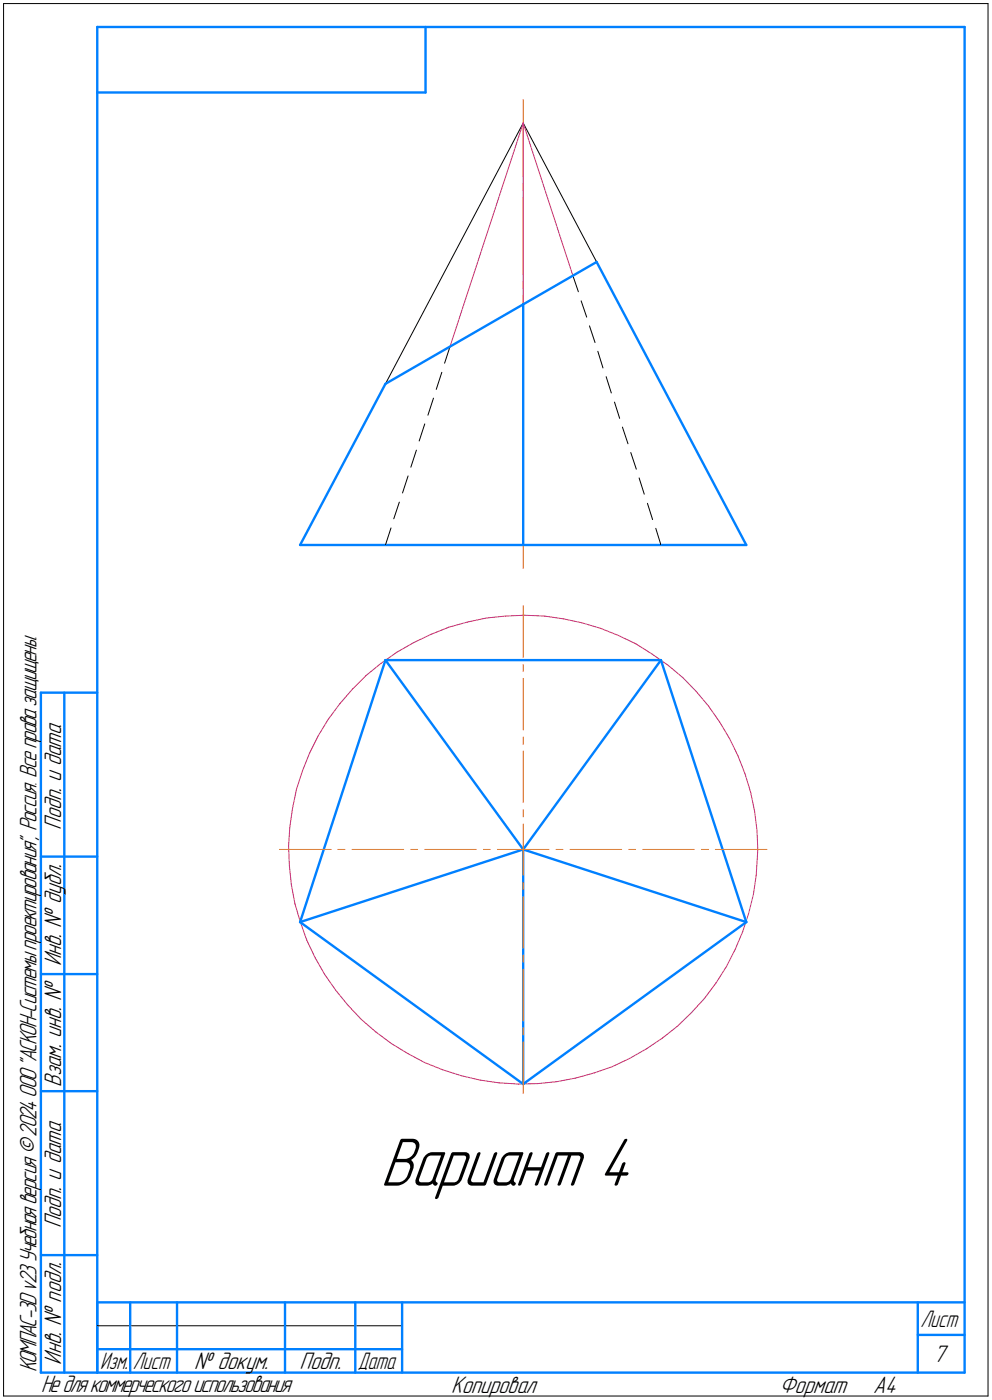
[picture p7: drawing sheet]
<svg xmlns="http://www.w3.org/2000/svg" width="212mm" height="299mm" viewBox="0 0 212 299" stroke-linecap="round" stroke-linejoin="round" font-family="sans-serif">
<g fill="none" stroke="#0080ff" stroke-width=".51">
<path d="M20.7 5.8v287zM20.7 5.8h185zM20.7 19.7h70.1zM90.8 5.8v13.9zM205.7 5.8v287zM127.3 55.9l31.9 60.3zM111.6 64.9v51.3zM82.2 81.9l-18.2 34.3zM82.2 81.9l45.1-26zM64 116.2h95.2zM8.7 147.7v145.1zM8.7 147.7h12z"/>
<path d="M13.7 147.7v145.1zM82.2 140.8h58.8zM82.2 140.8l-18.2 55.9zM82.2 140.8l29.4 40.4zM141 140.8l18.2 55.9zM141 140.8l-29.4 40.4zM8.7 182.7h12zM64 196.7l47.6 34.5zM64 196.7l47.6-15.5zM111.6 181.2l47.6 15.5zM111.6 181.2v50zM8.7 207.8h12z"/>
<path d="M8.7 232.7h12zM111.6 231.2l47.6-34.5zM8.7 267.7h12zM20.7 277.8h185zM20.7 277.8v15zM27.8 277.8v15zM37.8 277.8v15zM60.8 277.8v15zM75.8 277.8v15zM85.8 277.8v15zM195.7 277.8v15zM8.7 292.8h12z"/>
<path d="M20.7 292.8h185zM20.7 287.8h7.1zM27.8 287.8h10zM37.8 287.8h23zM60.8 287.8h15zM75.8 287.8h10zM195.7 284.7h10z"/>
</g>
<g fill="none" stroke="#ff8000" stroke-width=".21">
<path d="M111.6 39.1v1.5zM111.6 21.3v16.3zM111.6 42.2v16.3zM111.6 63v16.4zM111.6 60v1.6zM111.6 83.9v16.4zM111.6 80.9v1.6zM111.6 104.8v16.4zM111.6 101.9v1.4zM111.6 129.2v11zM111.6 141.7v1.6zM111.6 144.7v11z"/>
<path d="M111.6 157.2v1.5zM111.6 160.2v11zM111.6 172.7v1.5zM111.6 175.8v5.4zM59.6 181.2h11zM72.1 181.2h1.5zM75.1 181.2h11zM87.6 181.2h1.5zM90.6 181.2h11zM103.1 181.2h1.5zM106.1 181.2h5.5zM111.6 191.3v11z"/>
<path d="M111.6 188.2v1.5zM111.6 181.2v5.5zM111.6 181.2h5.5zM118.6 181.2h1.5zM121.6 181.2h11zM134.1 181.2h1.5zM137.1 181.2h11zM149.6 181.2h1.5zM152.6 181.2h11zM111.6 219.2v1.5zM111.6 206.8v11zM111.6 203.7v1.5z"/>
<path d="M111.6 222.2v11.1z"/>
</g>
<g fill="none" stroke="#c52b79" stroke-width=".21">
<path d="M111.6 26.2v38.7zM111.6 26.2l-15.6 47.6zM111.6 26.2l10.6 32.6zM84.7 139.1l3.5-2zM88.2 137.1l3.7-1.8zM91.9 135.3l3.9-1.5zM95.8 133.8l3.9-1.1zM99.7 132.7l4-.9zM103.7 131.8l4.2-.4zM107.9 131.4l4-.2zM111.9 131.2l4.2 .2zM116.1 131.4l4 .6z"/>
<path d="M120.1 132l4 .8zM124.1 132.8l4 1.2zM128.1 134l3.8 1.6zM131.9 135.6l3.7 1.7zM135.6 137.3l3.5 2.2zM139.1 139.5l3.4 2.4zM67.9 156.9l-1.9 3.7zM70 153.4l-2.1 3.5zM72.5 150.1l-2.5 3.3zM75.2 147l-2.7 3.1zM78.1 144.1l3.2-2.6zM78.1 144.1l-2.9 2.9z"/>
<path d="M81.3 141.5l3.4-2.4zM142.5 141.9l3.1 2.6zM145.6 144.5l2.9 3zM148.5 147.5l2.6 3.1zM151.1 150.6l2.4 3.4zM153.5 154l2.1 3.6zM155.6 157.6l1.8 3.6zM61.8 176.4l-.2 4.1zM62.4 172.4l-.6 4zM63.2 168.3l-.8 4.1zM64.5 164.4l-1.3 3.9zM66 160.6l-1.5 3.8z"/>
<path d="M157.4 161.2l1.5 3.9zM158.9 165.1l1.2 3.9zM160.1 169l.9 4.1zM161 173.1l.5 4zM161.5 177.1l.1 4.1zM61.6 180.5l.1 4.2zM61.7 184.7l.4 4zM62.1 188.7l.8 4.1zM62.9 192.8l1.2 4zM64.1 196.8l1.3 3.8zM158.4 198.7l-1.6 3.8zM159.7 194.8l-1.3 3.9z"/>
<path d="M160.7 190.8l-1 4zM161.3 186.7l-.6 4.1zM161.5 182.6l-.2 4.1zM161.6 181.2l-.1 1.4zM65.4 200.6l1.8 3.7zM67.2 204.3l2.1 3.6zM69.3 207.9l2.3 3.3zM71.6 211.2l2.7 3.3zM74.3 214.5l2.7 2.9zM77 217.4l3.2 2.7zM144.5 218.9l3-2.9zM150.3 212.9l-2.8 3.1z"/>
<path d="M152.7 209.6l-2.4 3.3zM154.9 206.2l-2.2 3.4zM156.8 202.5l-1.9 3.7zM80.2 220.1l3.3 2.5zM83.5 222.6l3.5 2.1zM87 224.7l3.6 2zM90.6 226.7l3.8 1.5zM94.4 228.2l4 1.2zM98.4 229.4l4 1zM102.4 230.4l4 .6zM106.4 231l4.2 .2zM110.6 231.2l4-.1z"/>
<path d="M114.6 231.1l4.2-.4zM118.8 230.7l4-.7zM122.8 230l3.9-1.1zM126.7 228.9l3.9-1.4zM130.6 227.5l3.8-1.8zM134.4 225.7l3.5-2zM137.9 223.7l3.4-2.3zM141.3 221.4l3.2-2.5z"/>
</g>
<g fill="none" stroke="#000" stroke-width=".21">
<path d="M.8 .8v297zM.8 .8h209.9zM210.7 .8v297zM111.6 26.2l-29.4 55.7zM111.6 26.2l15.7 29.7zM122.2 58.8l1.2 3.4zM94.2 79.4l-1.2 3.7zM96 73.8l-1.2 3.7zM124 64.2l1.1 3.4zM125.7 69.5l1.2 3.6zM127.5 74.9l1.1 3.6zM88.8 96l-1.2 3.7z"/>
<path d="M90.6 90.4l-1.2 3.7zM92.5 84.9l-1.2 3.7zM129.3 80.3l1.1 3.5zM131.1 85.8l1.1 3.4zM132.8 91.1l1.1 3.6zM134.5 96.5l1.2 3.6zM83.4 112.6l-1.2 3.6zM85.2 107.1l-1.2 3.6zM87 101.5l-1.1 3.7zM136.3 101.9l1.1 3.5zM138.1 107.4l1.1 3.4zM139.9 112.7l1.1 3.5z"/>
<path d="M.8 297.8h209.9zM20.7 282.8h65.1z"/>
</g>
<path d="M81.1 241.7h56.3zM81.1 241.8h56.3zM81.1 241.9h56.3zM81.1 242h56.3zM81.1 242.1h56.3zM81.1 242.1h56.3zM81.1 242.2h56.3zM81.1 242.3h56.3zM81.1 242.4h56.3zM81.1 242.5h56.3zM81.1 242.6h56.3zM81.1 242.7h56.3zM81.1 242.7h56.3zM81.1 242.8h56.3zM81.1 242.9h56.3zM81.1 243h56.3zM81.1 243.1h56.3zM81.1 243.2h56.3zM81.1 243.2h56.3zM81.1 243.3h56.3zM81.1 243.4h56.3zM81.1 243.5h56.3zM81.1 243.6h56.3zM81.1 243.7h56.3zM81.1 243.8h56.3zM81.1 243.8h56.3zM81.1 243.9h56.3zM81.1 244h56.3zM81.1 244.1h56.3zM81.1 244.2h56.3zM81.1 244.3h56.3zM81.1 244.3h56.3zM81.1 244.4h56.3zM81.1 244.5h56.3zM81.1 244.6h56.3zM81.1 244.7h56.3zM81.1 244.8h56.3zM81.1 244.9h56.3zM81.1 244.9h56.3zM81.1 245h56.3zM81.1 245.1h56.3zM81.1 245.2h56.3zM81.1 245.3h56.3zM81.1 245.4h56.3zM81.1 245.4h56.3zM81.1 245.5h56.3zM81.1 245.6h56.3zM81.1 245.7h56.3zM81.1 245.8h56.3zM81.1 245.9h56.3zM81.1 246h56.3zM81.1 246h56.3zM81.1 246.1h56.3zM81.1 246.2h56.3zM81.1 246.3h56.3zM81.1 246.4h56.3zM81.1 246.5h56.3zM81.1 246.5h56.3zM81.1 246.6h56.3zM81.1 246.7h56.3zM81.1 246.8h56.3zM81.1 246.9h56.3zM81.1 247h56.3zM81.1 247.1h56.3zM81.1 247.1h56.3zM81.1 247.2h56.3zM81.1 247.3h56.3zM81.1 247.4h56.3zM81.1 247.5h56.3zM81.1 247.6h56.3zM81.1 247.6h56.3zM81.1 247.7h56.3zM81.1 247.8h56.3zM81.1 247.9h56.3zM81.1 248h56.3zM81.1 248.1h56.3zM81.1 248.2h56.3zM81.1 248.2h56.3zM81.1 248.3h56.3zM81.1 248.4h56.3zM81.1 248.5h56.3zM81.1 248.6h56.3zM81.1 248.7h56.3zM81.1 248.8h56.3zM81.1 248.8h56.3zM81.1 248.9h56.3zM81.1 249h56.3zM81.1 249.1h56.3zM81.1 249.2h56.3zM81.1 249.3h56.3zM81.1 249.3h56.3zM81.1 249.4h56.3zM81.1 249.5h56.3zM81.1 249.6h56.3zM81.1 249.7h56.3zM81.1 249.8h56.3zM81.1 249.9h56.3zM81.1 249.9h56.3zM81.1 250h56.3zM81.1 250.1h56.3zM81.1 250.2h56.3zM81.1 250.3h56.3zM81.1 250.4h56.3zM81.1 250.4h56.3zM81.1 250.5h56.3zM81.1 250.6h56.3zM81.1 250.7h56.3zM81.1 250.8h56.3zM81.1 250.9h56.3zM81.1 251h56.3zM81.1 251h56.3zM81.1 251.1h56.3zM81.1 251.2h56.3zM81.1 251.3h56.3zM81.1 251.4h56.3zM81.1 251.5h56.3zM81.1 251.5h56.3zM81.1 251.6h56.3zM81.1 251.7h56.3zM81.1 251.8h56.3zM81.1 251.9h56.3zM81.1 252h56.3zM81.1 252.1h56.3zM81.1 252.1h56.3zM81.1 252.2h56.3zM81.1 252.3h56.3zM81.1 252.4h56.3zM81.1 252.5h56.3zM81.1 252.6h56.3zM81.1 252.6h56.3zM81.1 252.7h56.3zM81.1 252.8h56.3zM81.1 252.9h56.3zM81.1 253h56.3zM81.1 253.1h56.3zM81.1 253.2h56.3zM81.1 253.2h56.3zM81.1 253.3h56.3zM81.1 253.4h56.3zM81.1 253.5h56.3zM81.1 253.6h56.3zM81.1 253.7h56.3zM81.1 253.7h56.3zM81.1 253.8h56.3zM81.1 253.9h56.3zM81.1 254h56.3zM81.1 254.1h56.3zM81.1 254.2h56.3zM81.1 254.3h56.3zM81.1 254.3h56.3zM81.1 254.4h56.3zM81.1 254.5h56.3zM81.1 254.6h56.3zM81.1 254.7h56.3zM81.1 254.8h56.3zM81.1 254.8h56.3zM81.1 254.9h56.3zM81.1 255h56.3zM81.1 255.1h56.3zM81.1 255.2h56.3zM81.1 255.3h56.3zM81.1 255.4h56.3zM81.1 255.4h56.3zM81.1 255.5h56.3zM81.1 255.6h56.3zM81.1 255.7h56.3zM81.1 255.8h56.3zM81.1 255.9h56.3z" fill="#fff" stroke="#fff" stroke-width=".21"/>
<text font-size="15.6" x="81.1" y="252.9">Вариант 4</text>
<g font-size="5.4">
<text x="13" y="177" transform="rotate(-90 13 177)">Подп. и дата</text>
<text x="13" y="206.1" transform="rotate(-90 13 206.1)">Инв. № дубл.</text>
<text x="13" y="231.8" transform="rotate(-90 13 231.8)">Взам. инв. №</text>
<text x="13" y="262" transform="rotate(-90 13 262)">Подп. и дата</text>
<text x="7.7" y="292.8" transform="rotate(-90 7.7 292.8)">КОМПАС-3Dv23Учебнаяверсия©2024ООО&quot;АСКОН-Системыпроектирования&quot;, Россия. Всеправазащищены.</text>
<text x="13" y="291.1" transform="rotate(-90 13 291.1)">Инв. № подл.</text>
<text x="41.4" y="292">№ докум.</text>
<text x="63.9" y="292">Подп.</text>
<text x="199" y="290.5">7</text>
<text x="8.8" y="297">Недлякоммерческогоиспользования</text>
<text x="96.3" y="297">Копировал</text>
<text x="166.2" y="297">Формат</text>
<text x="186.3" y="297">A4</text>
</g>
<g font-size="5.3">
<text x="196.4" y="283">Лист</text>
<text x="21.4" y="292">Изм.</text>
<text x="28.4" y="292">Лист</text>
<text x="76.4" y="292">Дата</text>
</g>
</svg>
